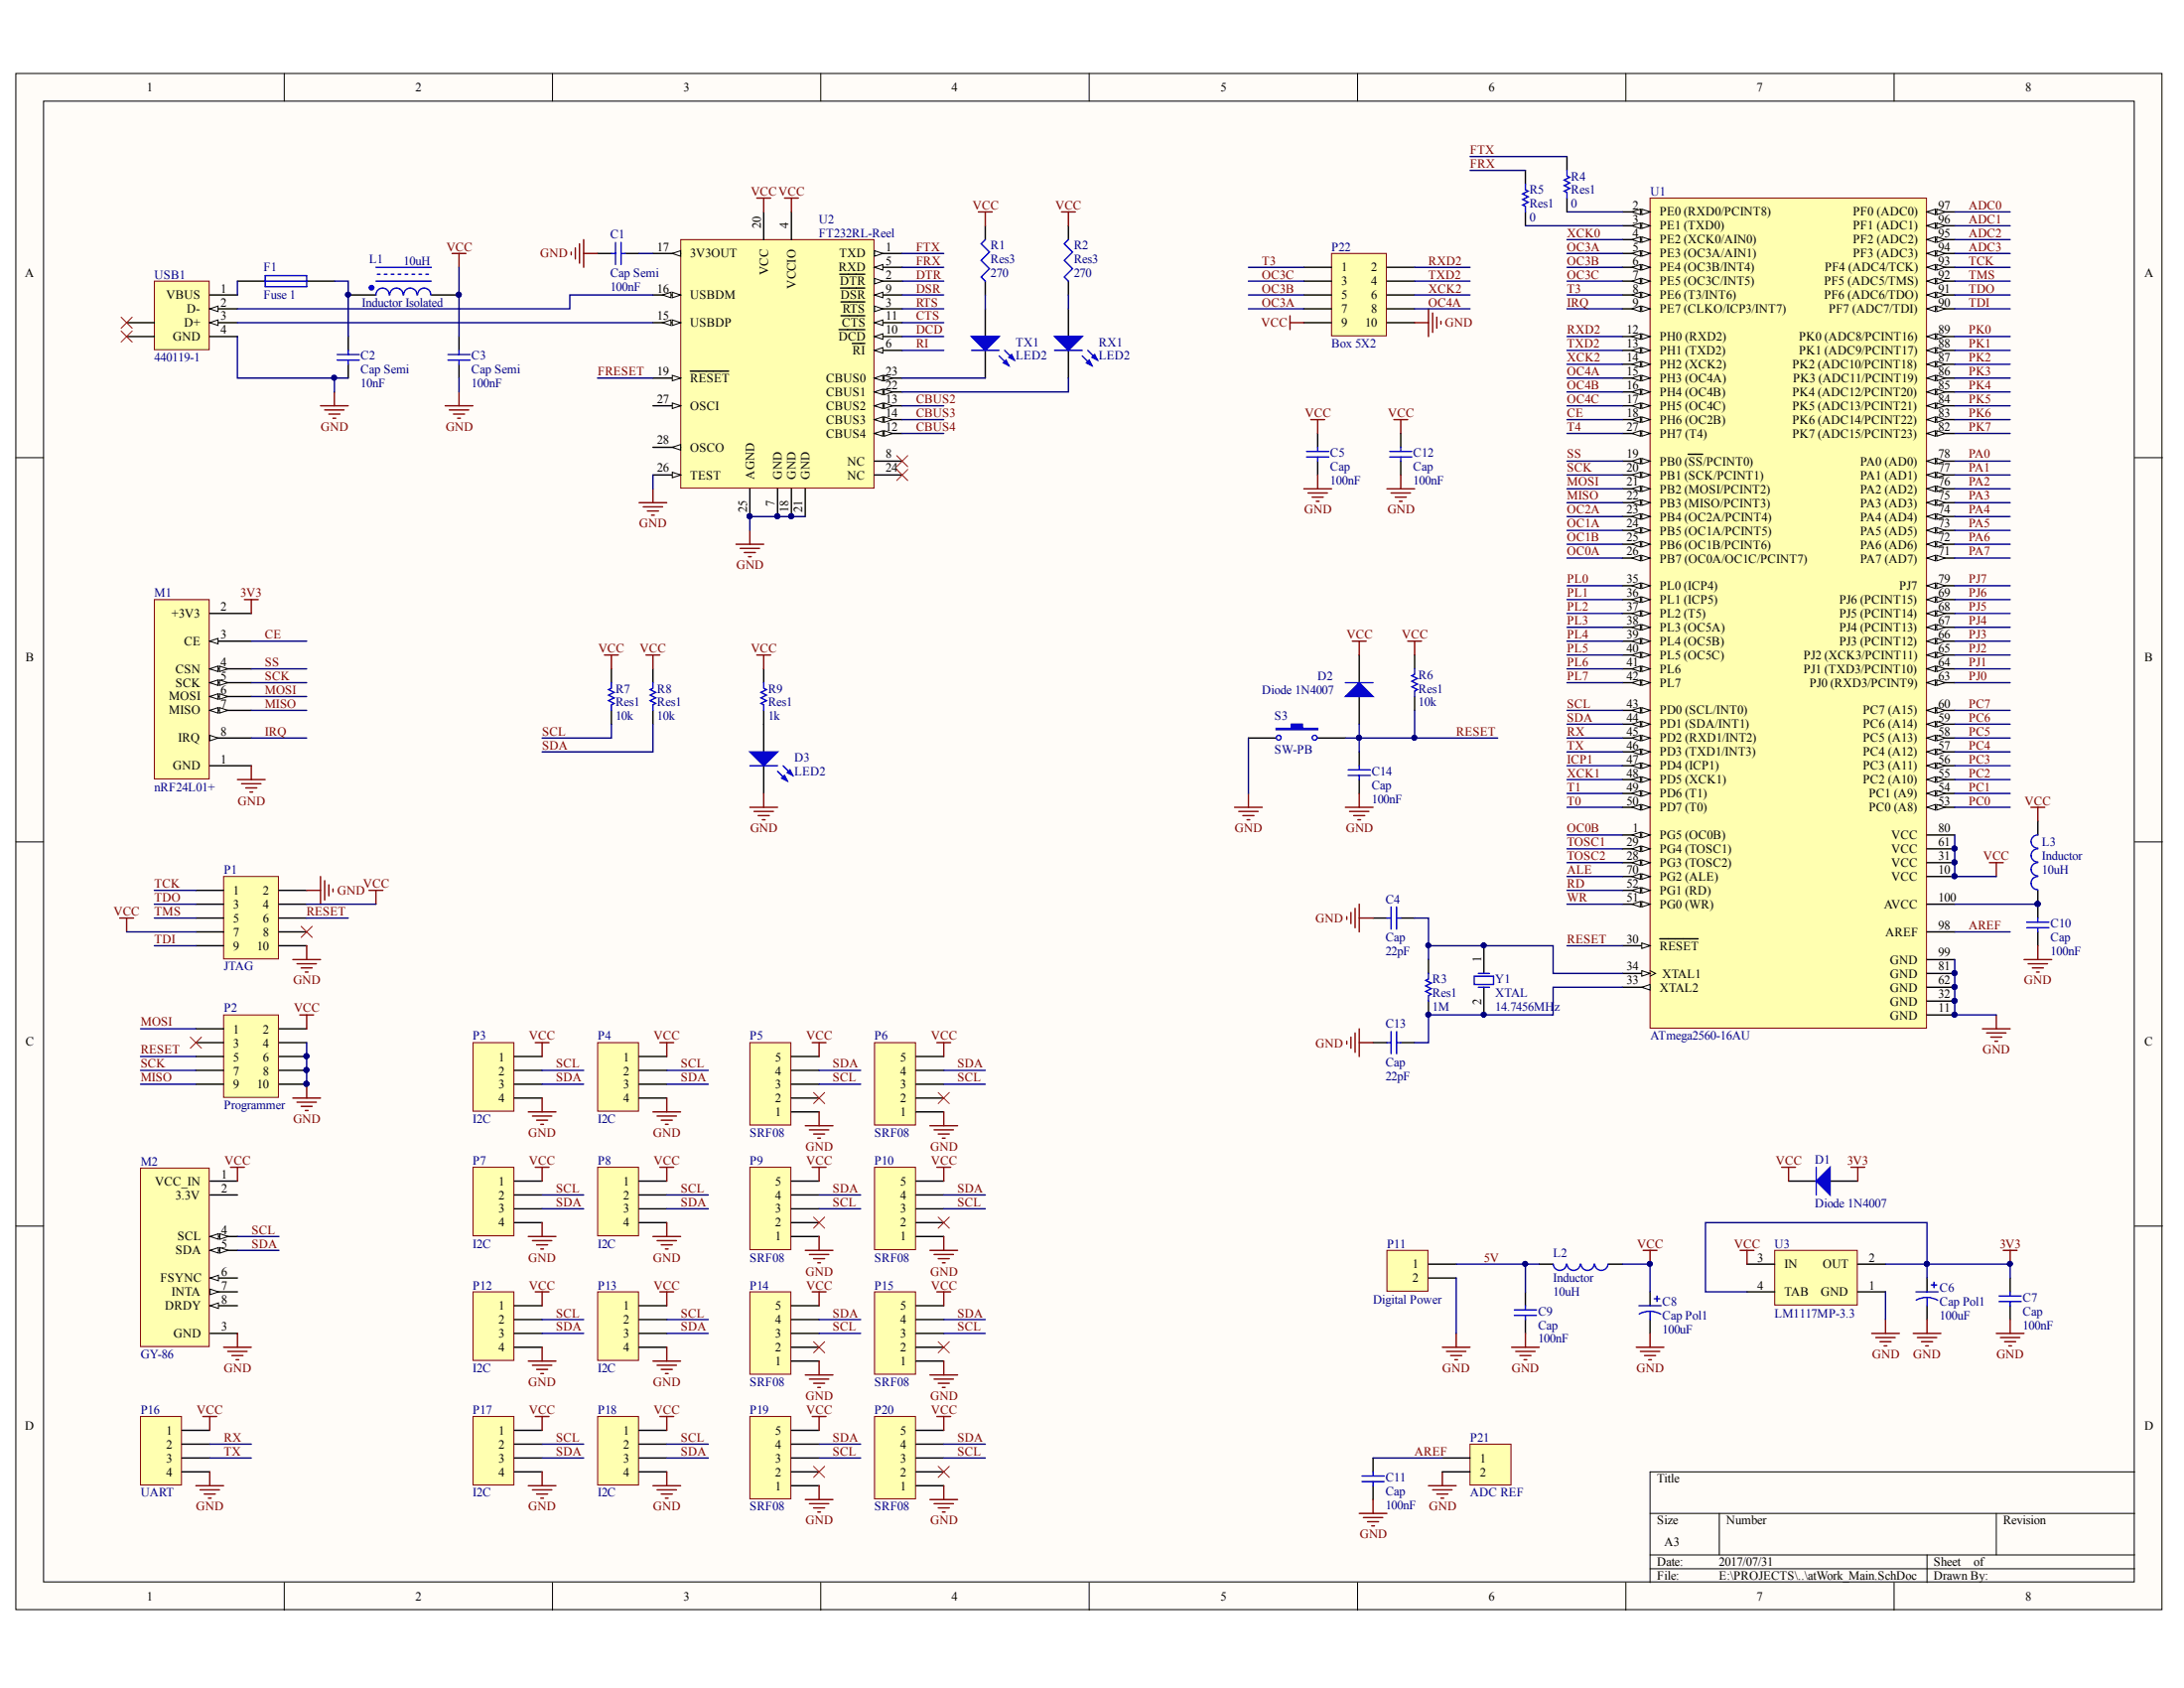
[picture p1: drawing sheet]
# Altium project atWork_Main.PrjPcb
1 sheet, 62 parts. Net scope: global (net labels, ports and power ports of the same name join across sheets).
Board file: atWork_Main.PcbDoc

## Sheet atWork_Main.SchDoc
size A3

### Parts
C1  Cap Semi  value 100nF  [C1206]
C2  Cap Semi  value 10nF  [C1206]
C3  Cap Semi  value 100nF  [C1206]
C4  Cap  value 22pF  [C1206]
C5  Cap  value 100nF  [C1206]
C6  Cap Pol1  value 100uF  [CAP-SMD1]
C7  Cap  value 100nF  [C1206]
C8  Cap Pol1  value 100uF  [CAP-SMD1]
C9  Cap  value 100nF  [C1206]
C10  Cap  value 100nF  [C1206]
C11  Cap  value 100nF  [C1206]
C12  Cap  value 100nF  [C1206]
C13  Cap  value 22pF  [C1206]
C14  Cap  value 100nF  [C1206]
D1  Diode 1N4007  [DIODE-SMD]
D2  Diode 1N4007  [DIODE-SMD]
D3  LED2  [3.2X1.6X1.1]
F1  Fuse 1  [C1206]
L1  Inductor Isolated  value 10uH  [C1206]
L2  Inductor  value 10uH  [C1206]
L3  Inductor  value 10uH  [C1206]
M1  nRF24L01+  [NRF24L01+]
M2  GY-86  [GY-86]
P1  JTAG  [BOX2X5]
P2  Programmer  [BOX2X5]
P3  I2C  [XH4PIN]
P4  I2C  [XH4PIN]
P5  SRF08  [XH5PIN]
P6  SRF08  [XH5PIN]
P7  I2C  [XH4PIN]
P8  I2C  [XH4PIN]
P9  SRF08  [XH5PIN]
P10  SRF08  [XH5PIN]
P11  Digital Power  [XH2PIN]
P12  I2C  [XH4PIN]
P13  I2C  [XH4PIN]
P14  SRF08  [XH5PIN]
P15  SRF08  [XH5PIN]
P16  UART  [XH4PIN]
P17  I2C  [XH4PIN]
P18  I2C  [XH4PIN]
P19  SRF08  [XH5PIN]
P20  SRF08  [XH5PIN]
P21  ADC REF  [XH2PIN]
P22  Box 5X2  [BOX2X5]
R1  Res3  value 270  [C1206]
R2  Res3  value 270  [C1206]
R3  Res1  value 1M  [C1206]
R4  Res1  value 0  [C1206]
R5  Res1  value 0  [C1206]
R6  Res1  value 10k  [C1206]
R7  Res1  value 10k  [C1206]
R8  Res1  value 10k  [C1206]
R9  Res1  value 1k  [C1206]
RX1  LED2  [3.2X1.6X1.1]
S3  SW-PB  [PUSH1]
TX1  LED2  [3.2X1.6X1.1]
U1  ATmega2560-16AU  [100A_M]
U2  FT232RL-Reel  [SSOP-28_M]
U3  LM1117MP-3.3  [MP04A_M]
USB1  440119-1  [USB-B]
Y1  XTAL  value 14.7456MHz  [XTAL]

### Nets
3V3: C6.1 C7.2 D1.1(A) M1.2(+3V3) U3.2(OUT) U3.4(TAB)
GND: C1.2 C2.1 C3.1 C4.1 C5.1 C6.2 C7.1 C8.2 C9.1 C10.1 C11.1 C12.1 C13.1 C14.1 D3.2(K) M1.1(GND) M2.3(GND) P1.2 P1.10 P2.4 P2.6 P2.8 P2.10 P3.4 P4.4 P5.1 P6.1 P7.4 P8.4 P9.1 P10.1 P11.2 P12.4 P13.4 P14.1 P15.1 P16.4 P17.4 P18.4 P19.1 P20.1 P21.2 P22.10 S3.2 U1.11(GND) U1.32(GND) U1.62(GND) U1.81(GND) U1.99(GND) U2.7(GND) U2.18(GND) U2.21(GND) U2.25(AGND) U2.26(TEST) U3.1(GND) USB1.4(GND)
VCC: C3.2 C5.2 C8.1 C12.2 D1.2(K) D2.2(K) L1.2 L2.2 L3.2 M2.1(VCC_IN) P1.4 P1.7 P2.2 P3.1 P4.1 P5.5 P6.5 P7.1 P8.1 P9.5 P10.5 P12.1 P13.1 P14.5 P15.5 P16.1 P17.1 P18.1 P19.5 P20.5 P22.9 R1.2 R2.2 R6.1 R7.1 R8.1 R9.2 U1.10(VCC) U1.31(VCC) U1.61(VCC) U1.80(VCC) U2.4(VCCIO) U2.20(VCC) U3.3(IN)
5V: C9.2 L2.1 P11.1
ADC0: U1.97(PF0_(ADC0))
ADC1: U1.96(PF1_(ADC1))
ADC2: U1.95(PF2_(ADC2))
ADC3: U1.94(PF3_(ADC3))
ALE: U1.70(PG2_(ALE))
AREF: C11.2 P21.1 U1.98(AREF)
CBUS2: U2.13(CBUS2)
CBUS3: U2.14(CBUS3)
CBUS4: U2.12(CBUS4)
CE: M1.3(CE) U1.18(PH6_(OC2B))
CTS: U2.11(~{CTS})
DCD: U2.10(~{DCD})
DSR: U2.9(~{DSR})
DTR: U2.2(~{DTR})
FRESET: U2.19(~{RESET})
FRX: R5.2 U2.5(RXD)
FTX: R4.1 U2.1(TXD)
ICP1: U1.47(PD4_(ICP1))
IRQ: M1.8(IRQ) U1.9(PE7_(CLKO/ICP3/INT7))
MISO: M1.7(MISO) P2.9 U1.22(PB3_(MISO/PCINT3))
MOSI: M1.6(MOSI) P2.1 U1.21(PB2_(MOSI/PCINT2))
OC0A: U1.26(PB7_(OC0A/OC1C/PCINT7))
OC0B: U1.1(PG5_(OC0B))
OC1A: U1.24(PB5_(OC1A/PCINT5))
OC1B: U1.25(PB6_(OC1B/PCINT6))
OC2A: U1.23(PB4_(OC2A/PCINT4))
OC3A: P22.7 U1.5(PE3_(OC3A/AIN1))
OC3B: P22.5 U1.6(PE4_(OC3B/INT4))
OC3C: P22.3 U1.7(PE5_(OC3C/INT5))
OC4A: P22.8 U1.15(PH3_(OC4A))
OC4B: U1.16(PH4_(OC4B))
OC4C: U1.17(PH5_(OC4C))
PA0: U1.78(PA0_(AD0))
PA1: U1.77(PA1_(AD1))
PA2: U1.76(PA2_(AD2))
PA3: U1.75(PA3_(AD3))
PA4: U1.74(PA4_(AD4))
PA5: U1.73(PA5_(AD5))
PA6: U1.72(PA6_(AD6))
PA7: U1.71(PA7_(AD7))
PC0: U1.53(PC0_(A8))
PC1: U1.54(PC1_(A9))
PC2: U1.55(PC2_(A10))
PC3: U1.56(PC3_(A11))
PC4: U1.57(PC4_(A12))
PC5: U1.58(PC5_(A13))
PC6: U1.59(PC6_(A14))
PC7: U1.60(PC7_(A15))
PJ0: U1.63(PJ0_(RXD3/PCINT9))
PJ1: U1.64(PJ1_(TXD3/PCINT10))
PJ2: U1.65(PJ2_(XCK3/PCINT11))
PJ3: U1.66(PJ3_(PCINT12))
PJ4: U1.67(PJ4_(PCINT13))
PJ5: U1.68(PJ5_(PCINT14))
PJ6: U1.69(PJ6_(PCINT15))
PJ7: U1.79(PJ7)
PK0: U1.89(PK0_(ADC8/PCINT16))
PK1: U1.88(PK1_(ADC9/PCINT17))
PK2: U1.87(PK2_(ADC10/PCINT18))
PK3: U1.86(PK3_(ADC11/PCINT19))
PK4: U1.85(PK4_(ADC12/PCINT20))
PK5: U1.84(PK5_(ADC13/PCINT21))
PK6: U1.83(PK6_(ADC14/PCINT22))
PK7: U1.82(PK7_(ADC15/PCINT23))
PL0: U1.35(PL0_(ICP4))
PL1: U1.36(PL1_(ICP5))
PL2: U1.37(PL2_(T5))
PL3: U1.38(PL3_(OC5A))
PL4: U1.39(PL4_(OC5B))
PL5: U1.40(PL5_(OC5C))
PL6: U1.41(PL6)
PL7: U1.42(PL7)
RD: U1.52(PG1_(RD))
RESET: C14.2 D2.1(A) P1.6 P2.5 R6.2 S3.1 U1.30(~{RESET})
RI: U2.6(~{RI})
RTS: U2.3(~{RTS})
RX: P16.2 U1.45(PD2_(RXD1/INT2))
RXD2: P22.2 U1.12(PH0_(RXD2))
SCK: M1.5(SCK) P2.7 U1.20(PB1_(SCK/PCINT1))
SCL: M2.4(SCL) P3.2 P4.2 P5.3 P6.3 P7.2 P8.2 P9.3 P10.3 P12.2 P13.2 P14.3 P15.3 P17.2 P18.2 P19.3 P20.3 R7.2 U1.43(PD0_(SCL/INT0))
SDA: M2.5(SDA) P3.3 P4.3 P5.4 P6.4 P7.3 P8.3 P9.4 P10.4 P12.3 P13.3 P14.4 P15.4 P17.3 P18.3 P19.4 P20.4 R8.2 U1.44(PD1_(SDA/INT1))
SS: M1.4(CSN) U1.19(PB0_(~{SS}/PCINT0))
T0: U1.50(PD7_(T0))
T1: U1.49(PD6_(T1))
T3: P22.1 U1.8(PE6_(T3/INT6))
T4: U1.27(PH7_(T4))
TCK: P1.1 U1.93(PF4_(ADC4/TCK))
TDI: P1.9 U1.90(PF7_(ADC7/TDI))
TDO: P1.3 U1.91(PF6_(ADC6/TDO))
TMS: P1.5 U1.92(PF5_(ADC5/TMS))
TOSC1: U1.29(PG4_(TOSC1))
TOSC2: U1.28(PG3_(TOSC2))
TX: P16.3 U1.46(PD3_(TXD1/INT3))
TXD2: P22.4 U1.13(PH1_(TXD2))
WR: U1.51(PG0_(WR))
XCK0: U1.4(PE2_(XCK0/AIN0))
XCK1: U1.48(PD5_(XCK1))
XCK2: P22.6 U1.14(PH2_(XCK2))
NetC1_1: C1.1 U2.17(3V3OUT)
NetC2_2: C2.2 F1.2 L1.1
NetC4_2: C4.2 R3.1 U1.34(XTAL1) Y1.1(OSC1)
NetC10_2: C10.2 L3.1 U1.100(AVCC)
NetC13_2: C13.2 R3.2 U1.33(XTAL2) Y1.2(OSC2)
NetD3_1: D3.1(A) R9.1
NetF1_1: F1.1 USB1.1(VBUS)
NetR1_1: R1.1 TX1.1(A)
NetR2_1: R2.1 RX1.1(A)
NetR4_2: R4.2 U1.2(PE0_(RXD0/PCINT8))
NetR5_1: R5.1 U1.3(PE1_(TXD0))
NetRX1_2: RX1.2(K) U2.22(CBUS1)
NetTX1_2: TX1.2(K) U2.23(CBUS0)
NetU2_15: U2.15(USBDP) USB1.3(D+)
NetU2_16: U2.16(USBDM) USB1.2(D-)

Not connected (* = marked no-connect by the designer): M2 2(3.3V) 6(FSYNC) 7(INTA) 8(DRDY); P1 8*; P2 3*; P5 2*; P6 2*; P9 2*; P10 2*; P14 2*; P15 2*; P19 2*; P20 2*; U2 8(NC)* 24(NC)* 27(OSCI) 28(OSCO); USB1 5(SHLD)* 6(SHLD)*
